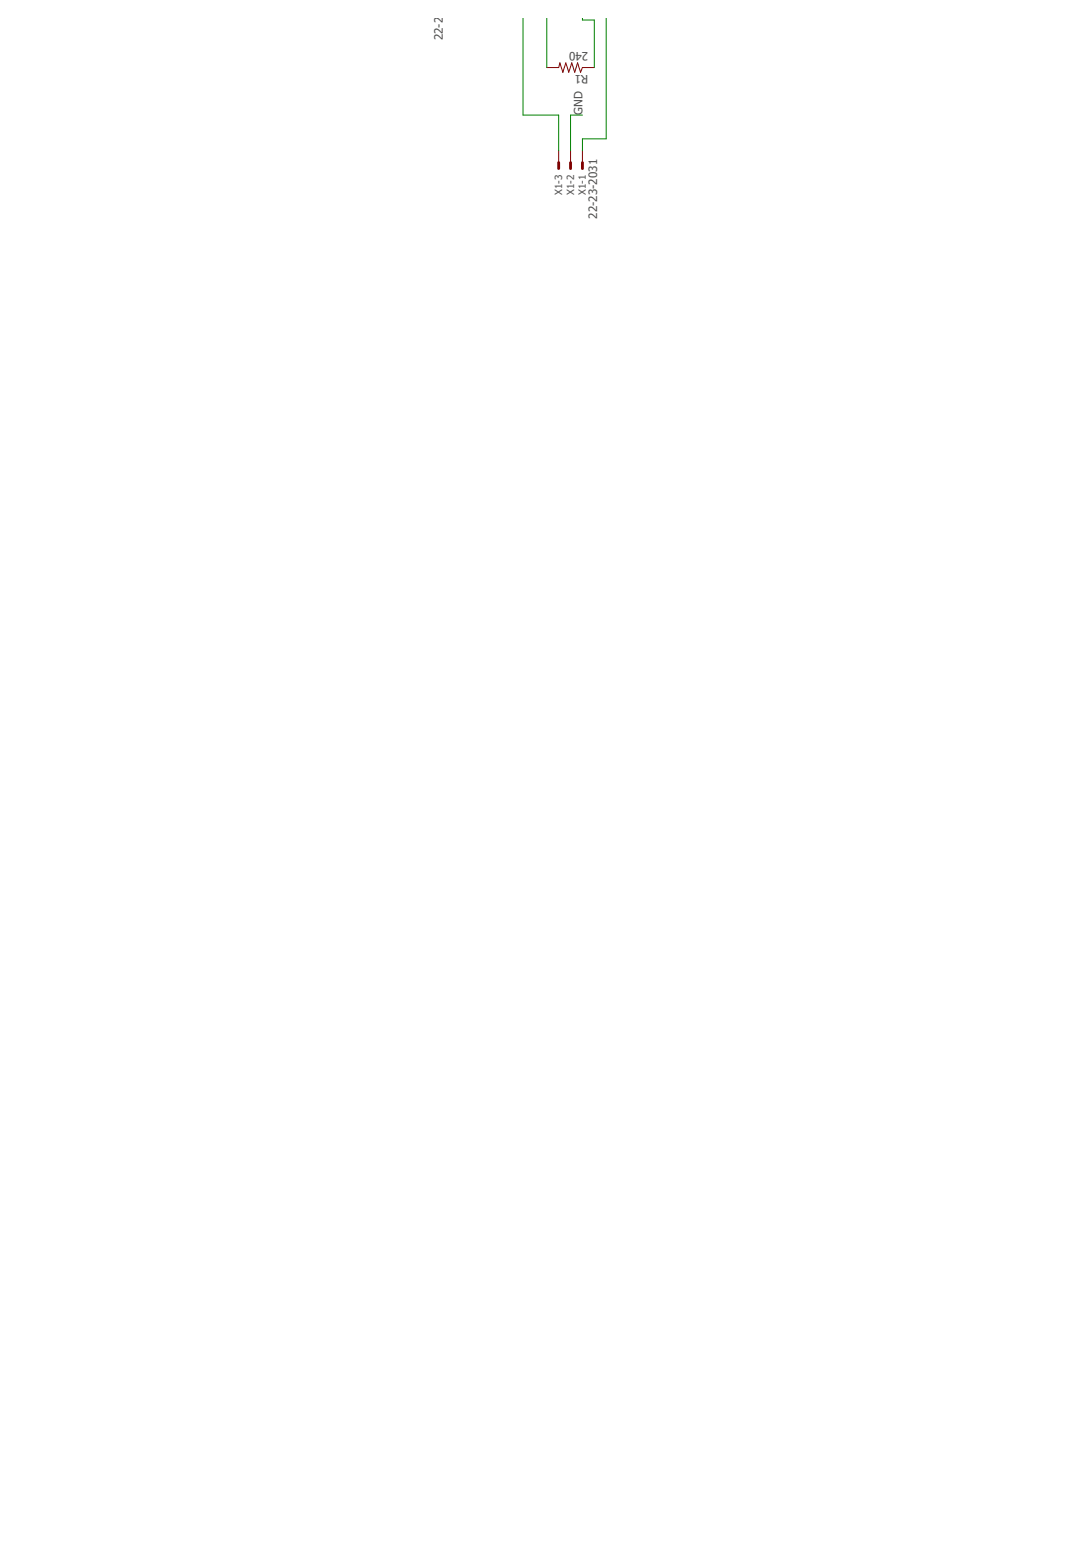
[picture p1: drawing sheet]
<svg xmlns="http://www.w3.org/2000/svg" width="210mm" height="297mm" viewBox="0 0 210 297" stroke-linecap="round" stroke-linejoin="round" font-family="sans-serif">
<path d="M107.5 31.3v1.1M109.8 31.3v1.1M112.1 31.3v1.1" fill="none" stroke="#800000" stroke-width=".55"/>
<path d="M105.2 13h2.3l.2-.9 .6 1.8 .6-1.8 .5 1.8 .6-1.8 .6 1.8 .5-1.8 .6 1.8 .4-.9h2.2M107.5 29v2.3M109.8 29v2.3M112.1 29v2.3" fill="none" stroke="#800000" stroke-width=".19"/>
<path d="M100.6 3.4v18.7h6.9v6.9M105.2 3.4v9.6M112.1 3.4v.5h2.2v9.1M116.6 3.4v23.3h-4.5v2.3M112.1 22.1h-2.3v6.9" fill="none" stroke="#008000" stroke-width=".19"/>
<g font-size="2.2" fill="#505050">
<text x="85.2" y="7.8" transform="rotate(-90 85.2 7.8)">22-23-20</text>
<text x="113.2" y="10" transform="rotate(-180 113.2 10)">240</text>
<text x="113.2" y="14.3" transform="rotate(-180 113.2 14.3)">R1</text>
<text x="112" y="22.1" transform="rotate(-90 112 22.1)">GND</text>
<text x="114.9" y="42.1" transform="rotate(-90 114.9 42.1)">22-23-2031</text>
</g>
<g font-size="1.9" fill="#505050">
<text x="108.2" y="37.5" transform="rotate(-90 108.2 37.5)">X1-3</text>
<text x="110.5" y="37.5" transform="rotate(-90 110.5 37.5)">X1-2</text>
<text x="112.7" y="37.5" transform="rotate(-90 112.7 37.5)">X1-1</text>
</g>
</svg>
